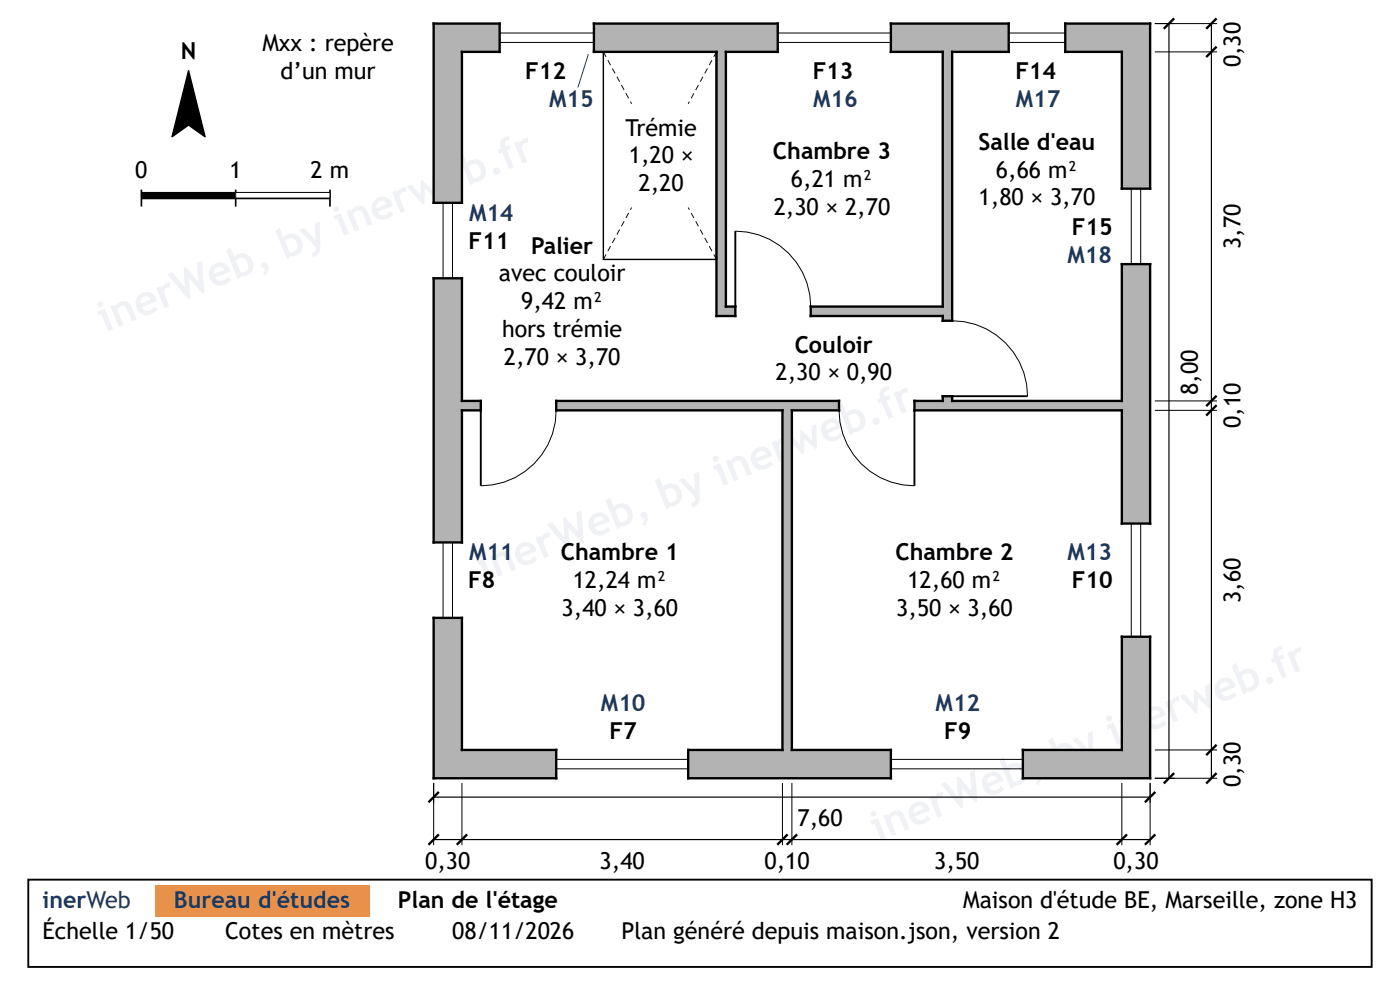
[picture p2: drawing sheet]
<svg xmlns="http://www.w3.org/2000/svg" width="297mm" height="210mm" viewBox="0 0 297 210" stroke-linecap="round" stroke-linejoin="round" font-family="sans-serif">
<path d="M92 159h26v6h-26z" fill="#b3b3b3"/>
<path d="M92 159h26v6h-26z" fill="none" stroke="#b3b3b3" stroke-width=".21"/>
<path d="M146 159h43v6h-43z" fill="#b3b3b3"/>
<path d="M146 159h43v6h-43z" fill="none" stroke="#b3b3b3" stroke-width=".21"/>
<path d="M217 159h27v6h-27z" fill="#b3b3b3"/>
<path d="M217 159h27v6h-27z" fill="none" stroke="#b3b3b3" stroke-width=".21"/>
<path d="M92 131h6v28h-6z" fill="#b3b3b3"/>
<path d="M92 131h6v28h-6z" fill="none" stroke="#b3b3b3" stroke-width=".21"/>
<path d="M166 87h2v72h-2z" fill="#b3b3b3"/>
<path d="M166 87h2v72h-2z" fill="none" stroke="#b3b3b3" stroke-width=".21"/>
<path d="M238 135h6v24h-6z" fill="#b3b3b3"/>
<path d="M238 135h6v24h-6z" fill="none" stroke="#b3b3b3" stroke-width=".21"/>
<path d="M92 87h6v28h-6z" fill="#b3b3b3"/>
<path d="M92 87h6v28h-6z" fill="none" stroke="#b3b3b3" stroke-width=".21"/>
<path d="M238 87h6v24h-6z" fill="#b3b3b3"/>
<path d="M238 87h6v24h-6z" fill="none" stroke="#b3b3b3" stroke-width=".21"/>
<path d="M92 85h10v2h-10z" fill="#b3b3b3"/>
<path d="M92 85h10v2h-10z" fill="none" stroke="#b3b3b3" stroke-width=".21"/>
<path d="M118 85h60v2h-60z" fill="#b3b3b3"/>
<path d="M118 85h60v2h-60z" fill="none" stroke="#b3b3b3" stroke-width=".21"/>
<path d="M194 85h50v2h-50z" fill="#b3b3b3"/>
<path d="M194 85h50v2h-50z" fill="none" stroke="#b3b3b3" stroke-width=".21"/>
<path d="M92 59h6v26h-6z" fill="#b3b3b3"/>
<path d="M92 59h6v26h-6z" fill="none" stroke="#b3b3b3" stroke-width=".21"/>
<path d="M200 84h2v1h-2z" fill="#b3b3b3"/>
<path d="M200 84h2v1h-2z" fill="none" stroke="#b3b3b3" stroke-width=".21"/>
<path d="M238 56h6v29h-6z" fill="#b3b3b3"/>
<path d="M238 56h6v29h-6z" fill="none" stroke="#b3b3b3" stroke-width=".21"/>
<path d="M200 67h2v1h-2z" fill="#b3b3b3"/>
<path d="M200 67h2v1h-2z" fill="none" stroke="#b3b3b3" stroke-width=".21"/>
<path d="M152 65h4v2h-4z" fill="#b3b3b3"/>
<path d="M152 65h4v2h-4z" fill="none" stroke="#b3b3b3" stroke-width=".21"/>
<path d="M172 65h30v2h-30z" fill="#b3b3b3"/>
<path d="M172 65h30v2h-30z" fill="none" stroke="#b3b3b3" stroke-width=".21"/>
<path d="M152 11h2v54h-2z" fill="#b3b3b3"/>
<path d="M152 11h2v54h-2z" fill="none" stroke="#b3b3b3" stroke-width=".21"/>
<path d="M200 11h2v54h-2z" fill="#b3b3b3"/>
<path d="M200 11h2v54h-2z" fill="none" stroke="#b3b3b3" stroke-width=".21"/>
<path d="M92 11h6v32h-6z" fill="#b3b3b3"/>
<path d="M92 11h6v32h-6z" fill="none" stroke="#b3b3b3" stroke-width=".21"/>
<path d="M238 11h6v29h-6z" fill="#b3b3b3"/>
<path d="M238 11h6v29h-6z" fill="none" stroke="#b3b3b3" stroke-width=".21"/>
<path d="M92 5h14v6h-14z" fill="#b3b3b3"/>
<path d="M92 5h14v6h-14z" fill="none" stroke="#b3b3b3" stroke-width=".21"/>
<path d="M126 5h39v6h-39z" fill="#b3b3b3"/>
<path d="M126 5h39v6h-39z" fill="none" stroke="#b3b3b3" stroke-width=".21"/>
<path d="M189 5h25v6h-25z" fill="#b3b3b3"/>
<path d="M189 5h25v6h-25z" fill="none" stroke="#b3b3b3" stroke-width=".21"/>
<path d="M226 5h18v6h-18z" fill="#b3b3b3"/>
<path d="M226 5h18v6h-18z" fill="none" stroke="#b3b3b3" stroke-width=".21"/>
<g fill="none" stroke="#000" stroke-width=".5">
<path d="M92 5h14v6h-8v32h-6zM126 5h39v6h-11v54h2v2h-4v-56h-26zM189 5h25v6h-12v57h-2v-1h-28v-2h28v-54h-11zM226 5h18v35h-6v-29h-12zM249.1 3.9l-2.2 2.2M258.1 3.9l-2.2 2.2M258.1 9.9l-2.2 2.2M30 42h40M92 59h6v26h4v2h-4v28h-6zM194 85h6v-1h2v1h36v-29h6v55h-6v-24h-44zM258.1 83.9l-2.2 2.2M258.1 85.9l-2.2 2.2"/>
<path d="M92 131h6v28h20v6h-26zM238 135v24h-21M244 135v30h-27M189 159h-21v-72h10v-2h-60v2h48v72h-20v6h43M93.1 176.9l-2.2 2.2M93.1 167.9l-2.2 2.2M99.1 176.9l-2.2 2.2M167.1 176.9l-2.2 2.2M169.1 176.9l-2.2 2.2"/>
</g>
<path d="M40 15l3.5 14-3.5-2.5-3.5 2.5zM128 11h24v44h-24z" fill="none" stroke="#000" stroke-width=".3"/>
<g fill="#000">
<path d="M40 15l3.5 14-3.5-2.5-3.5 2.5zM30 40.8h20v1.2h-20z"/>
<path d="M127.9 11h.2l.6 1-.2 .1zM128.9 12.8l.1-.1 .6 1.1-.2 .1zM129.8 14.6l.2-.1 .6 1-.2 .1zM130.8 16.3l.2-.1 .5 1.1-.1 .1zM131.7 18.1l.2-.1 .6 1-.2 .1zM132.7 19.8l.2-.1 .6 1.1-.2 .1zM133.7 21.6l.1-.1 .3 .5h-.2z"/>
<path d="M151.9 11h.2l-.6 1.1-.2-.1zM151 12.7l.1 .1-.5 1.1-.2-.1zM150 14.5l.2 .1-.6 1-.2-.1zM149 16.2l.2 .1-.6 1.1-.1-.1zM148.1 18l.2 .1-.6 1-.2-.1zM147.1 19.7l.2 .1-.6 1.1-.2-.1zM146.2 21.5l.1 .1-.2 .4h-.2z"/>
<path d="M128.5 53.9l.2 .1-.6 1h-.2zM129.4 52.1l.2 .1-.6 1.1-.1-.1zM130.4 50.4l.2 .1-.6 1-.2-.1zM131.4 48.6l.1 .1-.5 1.1-.2-.1zM132.3 46.9l.2 .1-.6 1-.2-.1zM133.3 45.1l.2 .1-.6 1.1-.2-.1zM133.9 44h.2l-.3 .5-.1-.1z"/>
<path d="M151.3 54l.2-.1 .6 1.1h-.2zM150.4 52.2l.2-.1 .5 1.1-.1 .1zM149.4 50.5l.2-.1 .6 1-.2 .1zM148.5 48.7l.1-.1 .6 1.1-.2 .1zM147.5 47l.2-.1 .6 1-.2 .1zM146.5 45.2l.2-.1 .6 1.1-.2 .1zM145.9 44h.2l.2 .4-.1 .1z"/>
</g>
<g fill="none" stroke="#000" stroke-width=".21">
<path d="M106 9h20M106 7h20M165 9h24M165 7h24M214 9h12M214 7h12M245 5h13.2M245 11h13.2M240 40v16M242 40v16M30 40.8h20v1.2h-20zM94 43v16"/>
<path d="M96 43v16M156 49a16 16 0 0 1 16 16M202 68a16 16 0 0 1 16 16M118 87a16 16 0 0 1-16 16M178 87a16 16 0 0 0 16 16M245 85h13.2M245 87h13.2M94 115v16M96 115v16M240 111v24M242 111v24M92 166v13.2"/>
<path d="M98 166v13.2M118 163h28M118 161h28M166 166v13.2M168 166v13.2M189 163h28M189 161h28"/>
</g>
<path d="M156 49v16M102 87v16M194 87v16M202 84h16" fill="none" stroke="#000" stroke-width=".4"/>
<path d="M248 5v160M257 5v160M92 178h152M92 169h152" fill="none" stroke="#000" stroke-width=".25"/>
<path d="M30 40.2v3.6M50 40.2v3.6M70 40.2v3.6" fill="none" stroke="#000" stroke-width=".35"/>
<path d="M50 40.8h20v1.2h-20z" fill="#fff"/>
<path d="M50 40.8h20v1.2h-20z" fill="none" stroke="#000" stroke-width=".21"/>
<path d="M124.8 11.5l-2.2 7" fill="none" stroke="#1b3a63" stroke-width=".21"/>
<path d="M6 186.5h285v18.5h-285z" fill="none" stroke="#000" stroke-width=".4"/>
<path d="M32.8 187.7h45.6v6.7h-45.6z" fill="#e8914a"/>
<text font-size="9" x="186.1" y="178.5" transform="rotate(-22 186.1 178.5)">inerWeb, by inerweb.fr</text>
<g font-size="4.9">
<text x="55.7" y="10.7">Mxx : repère</text>
<text x="38.3" y="12.6">N</text>
<text x="59.5" y="16.6">d’un mur</text>
<text x="111.4" y="16.7">F12</text>
<text x="172.4" y="16.7">F13</text>
<text x="215.4" y="16.7">F14</text>
<text x="263.1" y="14.3" transform="rotate(-90 263.1 14.3)">0,30</text>
<text x="132.7" y="28.7">Trémie</text>
<text x="133.4" y="34.6">1,20 ×</text>
<text x="164" y="33.7">Chambre 3</text>
<text x="207.6" y="31.7">Salle d'eau</text>
<text x="28.7" y="37.8">0</text>
<text x="48.7" y="37.8">1</text>
<text x="65.9" y="37.8">2 m</text>
<text x="135.5" y="40.5">2,20</text>
<text x="167.8" y="39.6">6,21 m²</text>
<text x="211.3" y="37.6">6,66 m²</text>
<text x="164.1" y="45.5">2,30 × 2,70</text>
<text x="207.6" y="43.5">1,80 × 3,70</text>
<text x="99.4" y="52.7">F11</text>
<text x="112.7" y="53.7">Palier</text>
<text x="227.4" y="49.7">F15</text>
<text x="263.1" y="52.8" transform="rotate(-90 263.1 52.8)">3,70</text>
<text x="105.8" y="59.6">avec couloir</text>
<text x="110.6" y="65.5">9,42 m²</text>
<text x="106.5" y="71.4">hors trémie</text>
<text x="106.9" y="77.3">2,70 × 3,70</text>
<text x="168.6" y="74.7">Couloir</text>
<text x="164.5" y="80.6">2,30 × 0,90</text>
<text x="254.1" y="83.8" transform="rotate(-90 254.1 83.8)">8,00</text>
<text x="263.1" y="90.8" transform="rotate(-90 263.1 90.8)">0,10</text>
<text x="119" y="118.7">Chambre 1</text>
<text x="190" y="118.7">Chambre 2</text>
<text x="99.3" y="124.7">F8</text>
<text x="121.5" y="124.6">12,24 m²</text>
<text x="192.5" y="124.6">12,60 m²</text>
<text x="227.4" y="124.7">F10</text>
<text x="119.1" y="130.5">3,40 × 3,60</text>
<text x="190.1" y="130.5">3,50 × 3,60</text>
<text x="263.1" y="127.8" transform="rotate(-90 263.1 127.8)">3,60</text>
<text x="129.3" y="156.7">F7</text>
<text x="200.3" y="156.7">F9</text>
<text x="263.1" y="166.8" transform="rotate(-90 263.1 166.8)">0,30</text>
<text x="169.2" y="175.1">7,60</text>
<text x="90.2" y="184.1">0,30</text>
<text x="127.2" y="184.1">3,40</text>
<text x="162.2" y="184.1">0,10</text>
<text x="198.2" y="184.1">3,50</text>
<text x="236.2" y="184.1">0,30</text>
<text x="84.4" y="192.4">Plan de l'étage</text>
<text x="204.3" y="192.4">Maison d'étude BE, Marseille, zone H3</text>
<text x="9" y="199.1">Échelle 1/50</text>
<text x="47.7" y="199.1">Cotes en mètres</text>
<text x="96" y="199.1">08/11/2026</text>
<text x="131.8" y="199.1">Plan généré depuis maison.json, version 2</text>
</g>
<g font-size="4.9" fill="#1b3a63">
<text x="116.5" y="22.7">M15</text>
<text x="172.5" y="22.7">M16</text>
<text x="215.5" y="22.7">M17</text>
<text x="99.5" y="46.7">M14</text>
<text x="226.5" y="55.7">M18</text>
<text x="99.5" y="118.7">M11</text>
<text x="226.5" y="118.7">M13</text>
<text x="127.5" y="150.7">M10</text>
<text x="198.5" y="150.7">M12</text>
<text x="9" y="192.4">inerWeb</text>
<text x="36.9" y="192.4">Bureau d'études</text>
</g>
</svg>
